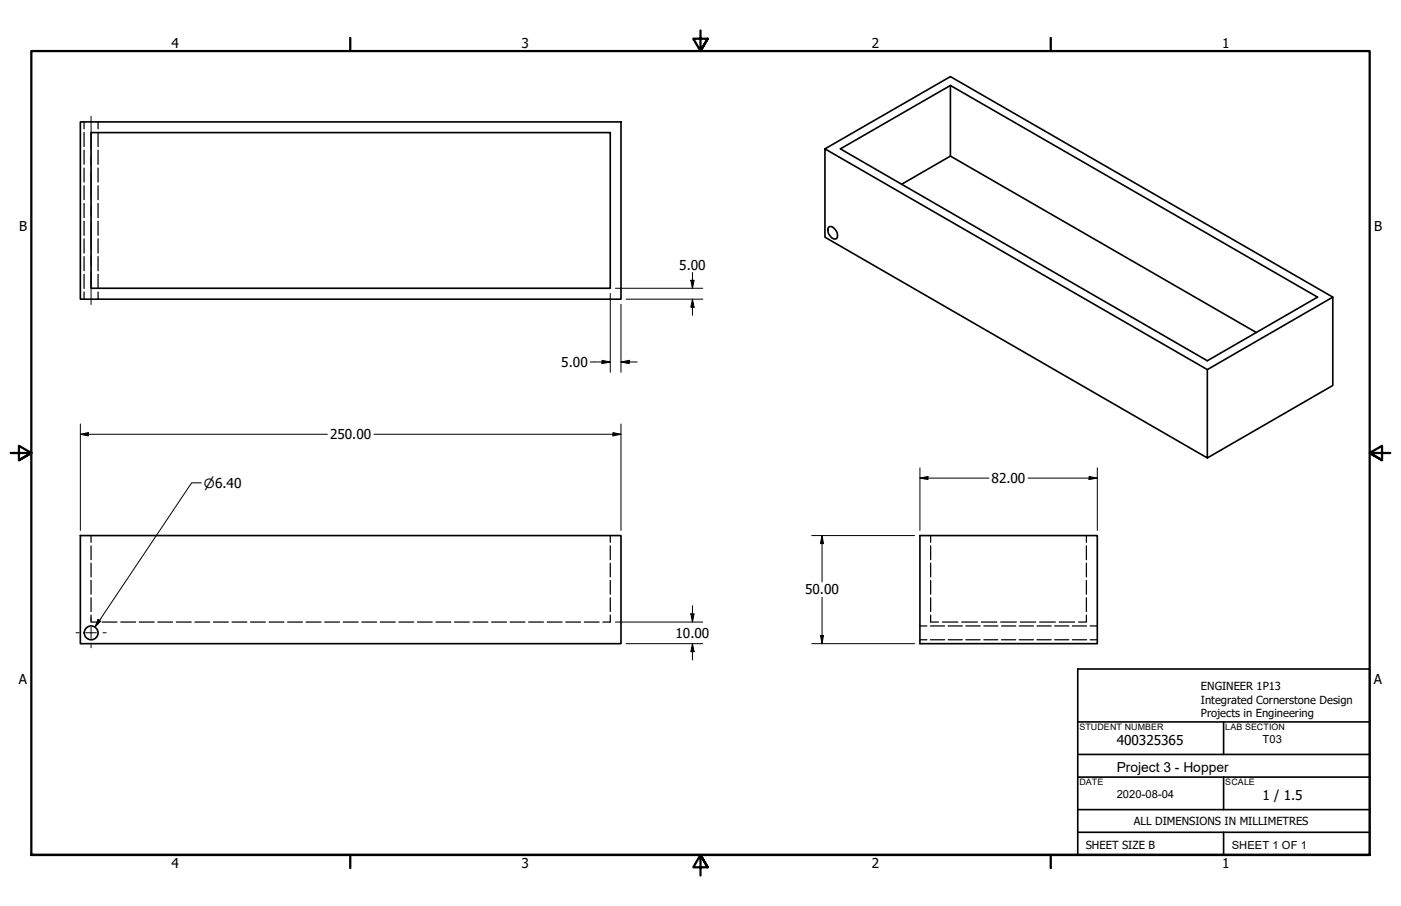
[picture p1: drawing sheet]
<svg xmlns="http://www.w3.org/2000/svg" width="432mm" height="279mm" viewBox="0 0 432 279" stroke-linecap="round" stroke-linejoin="round" font-family="sans-serif">
<!-- layer: Hidden (ANSI) -->
<g fill="none" stroke="#000" stroke-width=".38">
<path d="M25.9 37.6v2.2M30.2 37.6v2.2M25.9 40.8v4.4M25.9 46.3v4.4M25.9 51.8v4.3M25.9 57.3v4.3M30.2 40.8v4.4M30.2 46.3v4.4M30.2 51.8v4.3M30.2 57.3v4.3M25.9 62.7v4.4M25.9 68.2v4.4"/>
<path d="M25.9 73.7v4.3M25.9 79.1v4.4M30.2 62.7v4.4M30.2 68.2v4.4M30.2 73.7v4.3M30.2 79.1v4.4M25.9 84.6v4.4M25.9 90v2.3M30.2 84.6v4.4M30.2 90v2.3M28.1 165.2v2.1M28.1 168.3v4.3"/>
<path d="M28.1 173.7v4.2M28.1 179v4.3M188.1 165.2v2.1M188.1 168.3v4.3M188.1 173.7v4.2M188.1 179v4.3M286.8 165.2v2.1M286.8 168.3v4.3M286.8 173.7v4.2M286.8 179v4.3M334.8 165.2v2.1M334.8 168.3v4.3"/>
<path d="M334.8 173.7v4.2M334.8 179v4.3M28.1 189.7v2.1h2.3M28.1 184.3v4.3M31.5 191.8h4.6M37.2 191.8h4.6M42.9 191.8h4.6M48.6 191.8h4.6M54.4 191.8h4.5M60.1 191.8h4.5M65.8 191.8h4.6M71.5 191.8h4.6"/>
<path d="M77.2 191.8h4.6M82.9 191.8h4.6M88.6 191.8h4.6M94.4 191.8h4.5M100.1 191.8h4.5M105.8 191.8h4.6M111.5 191.8h4.6M117.2 191.8h4.6M122.9 191.8h4.6M128.7 191.8h4.5M134.4 191.8h4.5M140.1 191.8h4.6"/>
<path d="M145.8 191.8h4.6M151.5 191.8h4.6M157.2 191.8h4.6M162.9 191.8h4.6M168.7 191.8h4.5M174.4 191.8h4.5M180.1 191.8h4.6M188.1 189.7v2.1h-2.3M188.1 184.3v4.3M283.5 193h2.2M283.5 197.3h2.2M286.8 193h4.3"/>
<path d="M286.8 197.3h4.3M286.8 189.7v2.1h2.4M286.8 184.3v4.3M290.4 191.8h4.8M292.2 193h4.4M292.2 197.3h4.4M296.4 191.8h4.8M297.7 193h4.4M297.7 197.3h4.4M302.5 191.8h4.7M303.2 193h4.3M303.2 197.3h4.3"/>
<path d="M308.4 191.8h4.8M308.7 193h4.4M308.7 197.3h4.4M314.1 193h4.4M314.1 197.3h4.4M314.5 191.8h4.7M319.6 193h4.4M319.6 197.3h4.4M320.4 191.8h4.8M325.1 193h4.3M325.1 197.3h4.3M326.5 191.8h4.7"/>
<path d="M330.5 193h4.4M330.5 197.3h4.4M334.8 189.7v2.1h-2.4M334.8 184.3v4.3M336 193h2.2M336 197.3h2.2"/>
</g>
<!-- layer: Visible (ANSI) -->
<g fill="none" stroke="#000" stroke-width=".51">
<path d="M24.8 37.6h166.6v54.7h-166.6zM292.9 26.4l113.2 65.2-34 19.7-113.1-65.4 33.9-19.5v21.7l-15 8.7M28.1 40.9h160v48h-160zM254.3 45.9v27.3l117.8 68v-27.2l-117.8-68.1 38.6-22.3 117.9 68v27.3l-38.7 22.3M292.9 48.1l94.3 54.5M255.5 70a2.34 2.34 0 0 1 2.6 2.6l-.3 1a2.34 2.34 0 0 1-2.7-2.7zM410.8 91.6l-38.7 22.4M24.8 165.2h166.6v33.3h-166.6zM283.5 165.2h54.7v33.3h-54.7z"/>
<circle cx="28.1" cy="195.2" r="2.13"/>
</g>
<!-- layer: Border (ANSI) -->
<path d="M107.9 11.7v4M215.9 9.4v6.3l-2.2-3.8h4.4l-2.2 3.8 2.2-3.8M323.8 11.7v4M3.3 139.7h6.4l-3.9-2.2v4.4l3.9-2.2-3.9 2.2M428.5 139.7h-6.4l3.9-2.2v4.4l-3.9-2.2 3.9 2.2M9.7 263.7v-248h412.4v248h-412.4h412.4M107.9 263.7v4M218.1 267.5l-2.2-3.8 2.2 3.8h-4.4l2.2-3.8v6.3M323.8 263.7v4" fill="none" stroke="#000" stroke-width=".7"/>
<!-- layer: Title (ANSI) -->
<path d="M332.2 206.3h89.9v57.4h-89.9zM332.2 222.6h89.9M332.2 232.7h89.9M332.2 239.6h89.9M377.1 222.6v10.1M377.1 239.6v10.1M332.2 256.7h89.9M332.2 249.7h89.9M377.1 256.7v7" fill="none" stroke="#000" stroke-width=".51"/>
<!-- layer: Centerline (ANSI) -->
<path d="M28.1 35.9v10.1M28.1 48v3M28.1 53v8.4M28.1 63.4v3M28.1 68.4v8.4M28.1 78.8v3M28.1 83.8v10.1" fill="none" stroke="#000" stroke-width=".31"/>
<!-- layer: Center Mark (ANSI) -->
<path d="M23.4 195.1h1M26.4 195.1h3.3M28.1 190.5v1M28.1 193.5v3.3M28.1 198.8v1M31.7 195.1h1" fill="none" stroke="#000" stroke-width=".31"/>
<!-- layer: Dimension (ANSI) -->
<g fill="none" stroke="#000" stroke-width=".31">
<path d="M188.1 90.5v24.3M189.7 88.9h26.9M191.4 93.9v20.9M193 92.3h23.6M212.9 86.4h1l-.5 2.5zM213.4 92.3l.5 2.4h-1zM213.4 84v4.9M213.4 92.3v4.9M181.9 111.6h6.2M185.5 111.1l2.6 .5-2.6 .5zM191.4 111.6l2.5-.5v1zM191.4 111.6h5"/>
<path d="M24.8 133.9l2.4-.5v1zM24.8 133.9h76.1M24.8 130.7v32.9M115.3 133.9h76.1M188.9 133.4l2.5 .5-2.5 .5zM191.4 130.7v32.9M62 148.9h-2.9l-29.8 44.5M283.5 147.4l2.5-.5v1zM283.5 147.4h21.3M283.5 144.3v19.3M316.9 147.4h21.3M335.7 146.9l2.5 .5-2.5 .5z"/>
<path d="M338.2 144.3v19.3M250.2 165.2h31.7M253.4 165.2l.4 2.4h-.9zM253.4 165.2v14.3M30.2 191l.9 .6-1.8 1.8zM189.7 191.8h26.9M193 198.5h23.6M212.9 189.3h1l-.5 2.5zM213.4 198.5l.5 2.5h-1zM213.4 186.8v5M213.4 198.5v5M250.2 198.5h31.7"/>
<path d="M252.9 196h.9l-.4 2.5zM253.4 184.2v14.3"/>
</g>
<g fill="#000">
<path d="M212.9 86.4h1l-.5 2.5z" fill-rule="evenodd"/>
<path d="M213.4 92.3l.5 2.4h-1z" fill-rule="evenodd"/>
<path d="M185.5 111.1l2.6 .5-2.6 .5z" fill-rule="evenodd"/>
<path d="M191.4 111.6l2.5-.5v1z" fill-rule="evenodd"/>
<path d="M24.8 133.9l2.4-.5v1z" fill-rule="evenodd"/>
<path d="M188.9 133.4l2.5 .5-2.5 .5z" fill-rule="evenodd"/>
<path d="M283.5 147.4l2.5-.5v1z" fill-rule="evenodd"/>
<path d="M335.7 146.9l2.5 .5-2.5 .5z" fill-rule="evenodd"/>
<path d="M253.4 165.2l.4 2.4h-.9z" fill-rule="evenodd"/>
<path d="M30.2 191l.9 .6-1.8 1.8z" fill-rule="evenodd"/>
<path d="M212.9 189.3h1l-.5 2.5z" fill-rule="evenodd"/>
<path d="M252.9 196h.9l-.4 2.5z" fill-rule="evenodd"/>
<path d="M213.4 198.5l.5 2.5h-1z" fill-rule="evenodd"/>
</g>
<text font-size="4.3" x="344.2" y="238.2">Project 3 - Hopper</text>
<g font-size="4.2">
<text x="52.8" y="14.7">4</text>
<text x="160.8" y="14.7">3</text>
<text x="268.7" y="14.7">2</text>
<text x="376.7" y="14.7">1</text>
<text x="5.9" y="71.4">B</text>
<text x="423.5" y="71.4">B</text>
<text x="209.4" y="83.1">5.00</text>
<text x="173" y="113.2">5.00</text>
<text x="101.7" y="135.4">250.00</text>
<text x="305.6" y="149">82.00</text>
<text x="248.2" y="183.3">50.00</text>
<text x="208.2" y="196.7">10.00</text>
<text x="5.8" y="211.1">A</text>
<text x="423.4" y="211.1">A</text>
<text x="344.2" y="229.7">400325365</text>
<text x="389.1" y="246.8">1 / 1.5</text>
<text x="52.8" y="267.7">4</text>
<text x="160.8" y="267.7">3</text>
<text x="268.7" y="267.7">2</text>
<text x="376.7" y="267.7">1</text>
</g>
<text font-size="3.9" x="62.9" y="150.4">⌀6.40</text>
<g font-size="3.4">
<text x="370.1" y="212.9">ENGINEER 1P13</text>
<text x="370.1" y="217">Integrated Cornerstone Design</text>
<text x="370.1" y="221.1">Projects in Engineering</text>
<text x="389.1" y="229.2">T03</text>
<text x="344.2" y="246.1">2020-08-04</text>
<text x="349.5" y="254.4">ALL DIMENSIONS IN MILLIMETRES</text>
<text x="334.6" y="261.7">SHEET SIZE B</text>
<text x="379.7" y="261.7">SHEET 1 OF 1</text>
</g>
<g font-size="2.7">
<text x="332.7" y="225.2">STUDENT NUMBER</text>
<text x="377.6" y="225.2">LAB SECTION</text>
<text x="332.7" y="242.1">DATE</text>
<text x="377.6" y="242.2">SCALE</text>
</g>
</svg>
